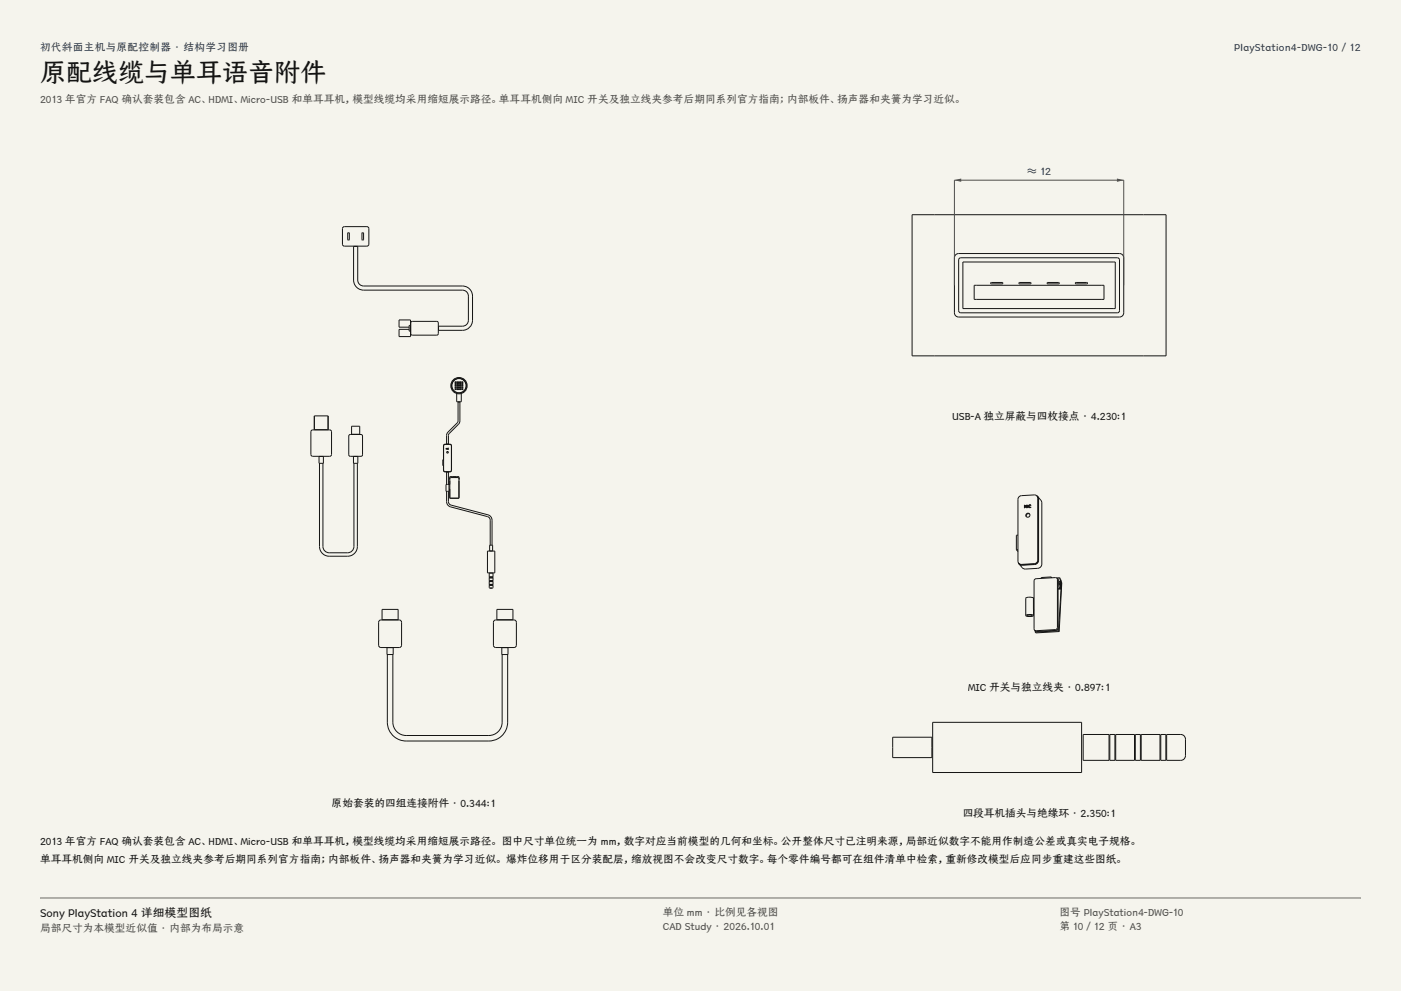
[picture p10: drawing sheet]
<svg xmlns="http://www.w3.org/2000/svg" width="420mm" height="297mm" viewBox="0 0 420 297" stroke-linecap="round" stroke-linejoin="round" font-family="sans-serif">
<g fill="#f5f4ed">
<path d="M0 0h420v297h-420z"/>
<path d="M12 12h396v275h-396z"/>
</g>
<g fill="none" stroke="#141413" stroke-width=".3">
<path d="M102.8 68.1l.4-.2h6.8l.4 .2 .2 .4v4.7l-.2 .4-.4 .2h-6.8l-.4-.2-.1-.4v-4.7zM104.3 69.8h.4v2.1h-.5zM106 73.8h1.2v10.1a1.79 1.79 0 0 0 1.8 1.8h29.6a3 3 0 0 1 3.1 3v7.3a3 3 0 0 1-3.1 3h-7.1v-1.2h7.1a1.79 1.79 0 0 0 1.8-1.8v-7.3a1.79 1.79 0 0 0-1.8-1.7h-29.6a3 3 0 0 1-3-3.1zM108.5 69.8h.5v2.1h-.5zM273.4 64.3h76.2v42.3h-76.2zM286.4 76.5l1-.5h48.2a1.27 1.27 0 0 1 1.3 1.3v16.4a1.27 1.27 0 0 1-1.3 1.3h-48.2a1.27 1.27 0 0 1-1.3-1.3v-16.4zM287.6 77.4l.4-.1h47.2l.4 .6v15.5l-.6 .3h-47.2l-.4-.6v-15.2zM288.7 78.5h45.6v14h-45.6zM122.7 98.7h-3.1v2.2h3.5v-1.7M123.1 97.5v-1.6h-3.5v2.2h3.1M123.1 97.5v1.7M123.1 97.5h-.4v1.7h.4"/>
<path d="M123.4 96.4h7.8l.2 .4-.1 3.4-.3 .2h-7.6l-.3-.4v-3.2zM292 85.5h39v4.2h-39zM297 84.7h3.6v.4h-3.6zM305.5 84.7h3.6v.4h-3.6zM313.9 84.7h3.6v.4h-3.6zM322.4 84.7h3.6v.4h-3.6zM136.9 117.9v2.5h1.4v-2.5M93.5 128.9l5.3-.1 .5 .3 .1 7.1-.3 .5-5.4 .1-.4-.3-.1-7.1zM94.2 124.6h4.2v4.2h-4.2zM95.6 136.8h1.3v2.1h-1.3zM95.8 138.9v24.9a2.93 2.93 0 0 0 2.9 2.9h5.5a2.93 2.93 0 0 0 2.9-2.9v-24.9M96.8 138.9v24.9a1.89 1.89 0 0 0 1.9 1.9h5.5a1.89 1.89 0 0 0 1.9-1.9v-24.9"/>
<path d="M104.6 130.4l.4-.2h3.2l.4 .2 .1 5.9-.2 .4-3.5 .1-.4-.3zM105.4 130.1v-2.4h2.4v2.4M106 136.8h1.3v2.1h-1.3zM132.9 139.9h.1M132.9 137.4h.1M133 137.8h-.3v1.7h.3M133.4 133.2l-.4 .4v7.4l.4 .4h1.5l.4-.4v-7.4l-.4-.4M133.4 133.2h1.5M133.4 133.1l-.5 .5M133.7 134.3h.1M133.7 134.7h.1M133.7 134.3v.4"/>
<path d="M133.8 134.3l.2 .4v-.4l-.1 .3M134.1 134.3h.1M134.1 134.7h.1M134.1 134.3v.4M134.3 134.6h.2M134.3 134.4v.2M134.3 134.4h.2M134.5 134.6h-.2M134.5 134.4h-.2M134.5 134.4h.1M134.5 134.6h.1M134.9 133.1l.5 .5"/>
<path d="M137.3 120.5h.6l-.1 5.9-.3 .7-3 3-.1 3h-.5l.1-3.1 3.3-3.6zM132.9 140.9l.5 .5h1.5l.5-.5M133.7 145.2h.9v2.1h-.9zM133.9 147.3v3a1.65 1.65 0 0 0 1.2 1.6l11.5 3.1 .4 .9v7.5M133.9 145.2v-3.7h.5v3.7M134.4 147.3v3a1.1 1.1 0 0 0 .8 1.1l11.1 2.9 .7 .4 .5 1.2v7.5M134.6 145.2h.2M134.6 146.6h.2M134.8 149.1l.3 .2M134.8 143.3v.4M134.9 143.2h2.6l.1 6.1h-2.8zM135.5 143.1v-.3h-.7v.7"/>
<path d="M135.6 143h1.2M135.6 143v.1M136.8 143v.1M136.9 143.1v-.3h.7v.7M137.6 149.1l-.2 .2M137.6 143.3v.4M146.1 165.2h2.2v6.5h-2.2zM146.7 172.9h1.1M146.7 174h1.1M146.7 173.2h1.1M146.7 175.1h1.1M146.7 174.3h1.1"/>
<path d="M146.7 175.4h1.1M146.8 163.4h.9v1.7h-.9zM146.9 176.3l-.2-.3v-4.2h1.1v4.2l-.2 .3M146.9 176.3h.7M113.7 186l.5-.2h5.5l.5 .2 .2 .5v6.9l-.2 .5-.5 .2h-5.5l-.5-.2-.2-.5v-6.9zM114.5 182.6h4.9v3.1h-4.9zM116 194.1h1.9v2.1h-1.9zM116.1 196.2v20.2a5.6 5.6 0 0 0 5.7 5.7h24.7a5.6 5.6 0 0 0 5.7-5.7v-20.2M117.8 196.2v20.2a4 4 0 0 0 4 4h24.7a4 4 0 0 0 4-4v-20.2M148.1 186l.5-.2h5.5l.5 .2 .2 .5v6.9l-.2 .5-.5 .2h-5.5l-.5-.2-.2-.5v-6.9zM149 182.6h4.8v3.1h-4.8zM150.4 194.1h1.9v2.1h-1.9z"/>
<circle cx="136.6" cy="115.6" r=".16"/>
<circle cx="136.6" cy="114.6" r=".16"/>
<circle cx="136.6" cy="116.6" r=".16"/>
<circle cx="136.6" cy="116.1" r=".16"/>
<circle cx="136.6" cy="115.1" r=".16"/>
<circle cx="137.1" cy="116.6" r=".16"/>
<circle cx="137.1" cy="115.6" r=".16"/>
<circle cx="137.1" cy="115.1" r=".16"/>
<circle cx="137.1" cy="116.1" r=".16"/>
<circle cx="137.1" cy="114.6" r=".16"/>
<circle cx="137.6" cy="115.6" r="2.45"/>
<circle cx="137.6" cy="115.6" r="2.23"/>
<circle cx="137.6" cy="115.6" r="2.14"/>
<circle cx="137.6" cy="115.1" r=".16"/>
<circle cx="137.6" cy="115.6" r=".16"/>
<circle cx="137.6" cy="114.6" r=".16"/>
<circle cx="137.6" cy="116.6" r=".16"/>
<circle cx="137.6" cy="116.1" r=".16"/>
<circle cx="138.1" cy="115.6" r=".16"/>
<circle cx="138.1" cy="115.1" r=".16"/>
<circle cx="138.1" cy="116.6" r=".16"/>
<circle cx="138.1" cy="116.1" r=".16"/>
<circle cx="138.1" cy="114.6" r=".16"/>
<circle cx="138.6" cy="116.6" r=".16"/>
<circle cx="138.6" cy="116.1" r=".16"/>
<circle cx="138.6" cy="115.6" r=".16"/>
<circle cx="138.6" cy="115.1" r=".16"/>
<circle cx="138.6" cy="114.6" r=".16"/>
<circle cx="134.2" cy="135.6" r=".24"/>
</g>
<path d="M286.1 85.5v-31.5h50.8v31.5" fill="none" stroke="#504e49" stroke-width=".3"/>
<g fill="#504e49">
<path d="M286.1 54l2.1-.5v1z"/>
<path d="M334.8 53.5l2.1 .5-2.1 .5z"/>
</g>
<g fill="none" stroke="#141413" stroke-width=".3">
<path d="M307.1 152.2h.1M307.2 152.2h.1M307.2 152.2h-.1M307.3 151.4h.1M307.3 151.4h-.2v.8M307.4 152h.1M307.4 152l-.2-.5v.7M307.5 152h.1M307.5 152l.3-.5v.7M307.5 152h-.1M307.8 152.2h.1M307.9 151.4h.1"/>
<path d="M307.9 151.4l-.4 .5-.2-.5M307.9 152.2h.1M307.9 151.4v.8M307.9 152.2h-.1M308.1 152.2h.1M308.2 151.3l-.1 .9M308.2 151.3h.1M308.2 152.1h.1M308.2 151.3v.8M308.2 152.1l-.1 .1M308.5 152h.5M308.5 152h.1"/>
<path d="M308.5 151.7l.1 .3M308.6 152h.1M308.6 151.5l-.1 .2M308.7 154.1a.63 .63 0 0 0-.8 0 .63 .63 0 0 0-.2 .8M309 151.9l-.4 .1M309 151.3a.45 .45 0 0 0-.5 .1 .45 .45 0 0 0 0 .6M309 151.3h.1M309 151.5h.1M309 151.3v.2M309 151.9v.1M309 151.9h.1M309 152h.1"/>
<path d="M309 151.5h-.4M310.8 148.6l.3 .2M310.9 148.7l-.8-.4-3.9 .2-.6 .3-.4 .5v18.9l.2 .6M310.9 148.7l.2 .6v18.9l-.4 .5-.6 .2-3.9 .3-.8-.4M310.9 148.7l.3 .7v18.9l-.4 .5-.6 .3-3.9 .2-.8-.4M311.1 148.8l1.1 1.4 .1 .5v18.7l-.5 .7-.7 .2-4 .2-.6-.4-1.1-1.3M311.1 148.8l.2 .7v18.8l-.5 .6-.7 .3-3.9 .2-.5-.2-.4-.6M304.7 164.7l.5 .6M305.2 160.4h-.5v4.3M305.2 164.7h-.5M309.8 179.2a2.5 2.5 0 0 0-2.3 .1v5.2M309.8 179.2v5.3"/>
<path d="M310 179.2h-.2M315.1 172.9l-3 .2v.2M315.1 172.9v.3M315.1 172.9l.2 .3M316.9 173.3l-.5-.2-5.8 .3-.6 .4 .1 15M316.9 173.3l.1 15-.6 .4-5.8 .3-.5-.2M316.9 173.3l.3 .6v14.6l-.6 .4-5.8 .4-.5-.2M317.6 173.2a4 4 0 0 1 .2 3.2M317.6 173.2a3.9 3.9 0 0 0 .2 3.2M317.6 173.2h-.8M317.8 174.3l-.1-.1-.1 .4 .2 .8v-.1M317.8 176.4h-.6"/>
<path d="M317.9 174.3v1M317.9 174.3h-.3M317.9 175.3h-.2M317.9 173.7l.2 .3v2.6l-.2-.3M317.9 176.3h.1M317.9 173.7v.7M317.9 175.3v1M317.9 173.7h.1M318.1 176.5l-.9 .1M318.1 176.1l-.8 12.9M318.1 174.4l.2 .2-.8 14.7M307.5 184.5a2.34 2.34 0 0 1 2.3 0"/>
<path d="M307.5 184.5l1.2 .3 1.1-.3M308 184.4l.9-.1 .5 .2-1 .2zM310 182.7h-.2M310 182.8h-.2M310.1 188.8l.2 .3M310.3 189.1v.4M317.3 189l-7 .5M317.3 189l.2 .3M317.5 189.3l-7 .4-.2-.2M279.6 216.5h44.6v15h-44.6zM267.6 220.9h11.8v6.2h-11.8zM324.7 220.1h7.8v7.8h-7.8z"/>
<path d="M332.7 220.1h1.5v7.8h-1.5zM334.5 220.1h5.6v7.8h-5.6zM340.3 220.1h1.6v7.8h-1.6zM342.1 220.1h5.6v7.8h-5.6zM348 220.1h1.5v7.8h-1.5zM349.7 220.1h4.3a1.72 1.72 0 0 1 1.4 2.4v3a1.72 1.72 0 0 1-1.4 2.4h-4.3z"/>
<circle cx="308.1" cy="154.4" r=".62"/>
</g>
<path d="M12 269.3h396zM12 269h396v.3h-396z" fill-rule="evenodd" fill="#504e49"/>
<text font-size="7.8" fill="#141413" x="12" y="24.7">原配线缆与单耳语音附件</text>
<text font-size="3.5" fill="#141413" x="12" y="274.9">Sony PlayStation 4 详细模型图纸</text>
<g font-size="3.2" fill="#1b365d">
<text x="12" y="15.3">初代斜面主机与原配控制器 · 结构学习图册</text>
<text x="369.9" y="15.3">PlayStation4-DWG-10 / 12</text>
<text x="307.9" y="52.4">≈ 12</text>
</g>
<g font-size="3.2" fill="#504e49">
<text x="12" y="30.9">2013 年官方 FAQ 确认套装包含 AC、HDMI、Micro-USB 和单耳耳机，模型线缆均采用缩短展示路径。单耳耳机侧向 MIC 开关及独立线夹参考后期同系列官方指南；内部板件、扬声器和夹簧为学习近似。</text>
<text x="198.7" y="274.5">单位 mm · 比例见各视图</text>
<text x="317.6" y="274.5">图号 PlayStation4-DWG-10</text>
<text x="12" y="279.3">局部尺寸为本模型近似值 · 内部为布局示意</text>
<text x="198.7" y="278.8">CAD Study · 2026.10.01</text>
<text x="317.6" y="278.8">第 10 / 12 页 · A3</text>
</g>
<g font-size="3.2" fill="#141413">
<text x="285.5" y="126">USB-A 独立屏蔽与四枚接点 · 4.230:1</text>
<text x="290.2" y="207">MIC 开关与独立线夹 · 0.897:1</text>
<text x="99.4" y="242">原始套装的四组连接附件 · 0.344:1</text>
<text x="288.6" y="245">四段耳机插头与绝缘环 · 2.350:1</text>
<text x="12" y="253.3">2013 年官方 FAQ 确认套装包含 AC、HDMI、Micro-USB 和单耳耳机，模型线缆均采用缩短展示路径。 图中尺寸单位统一为 mm，数字对应当前模型的几何和坐标。公开整体尺寸已注明来源，局部近似数字不能用作制造公差或真实电子规格。</text>
<text x="12" y="258.6">单耳耳机侧向 MIC 开关及独立线夹参考后期同系列官方指南；内部板件、扬声器和夹簧为学习近似。 爆炸位移用于区分装配层，缩放视图不会改变尺寸数字。每个零件编号都可在组件清单中检索，重新修改模型后应同步重建这些图纸。</text>
</g>
</svg>
